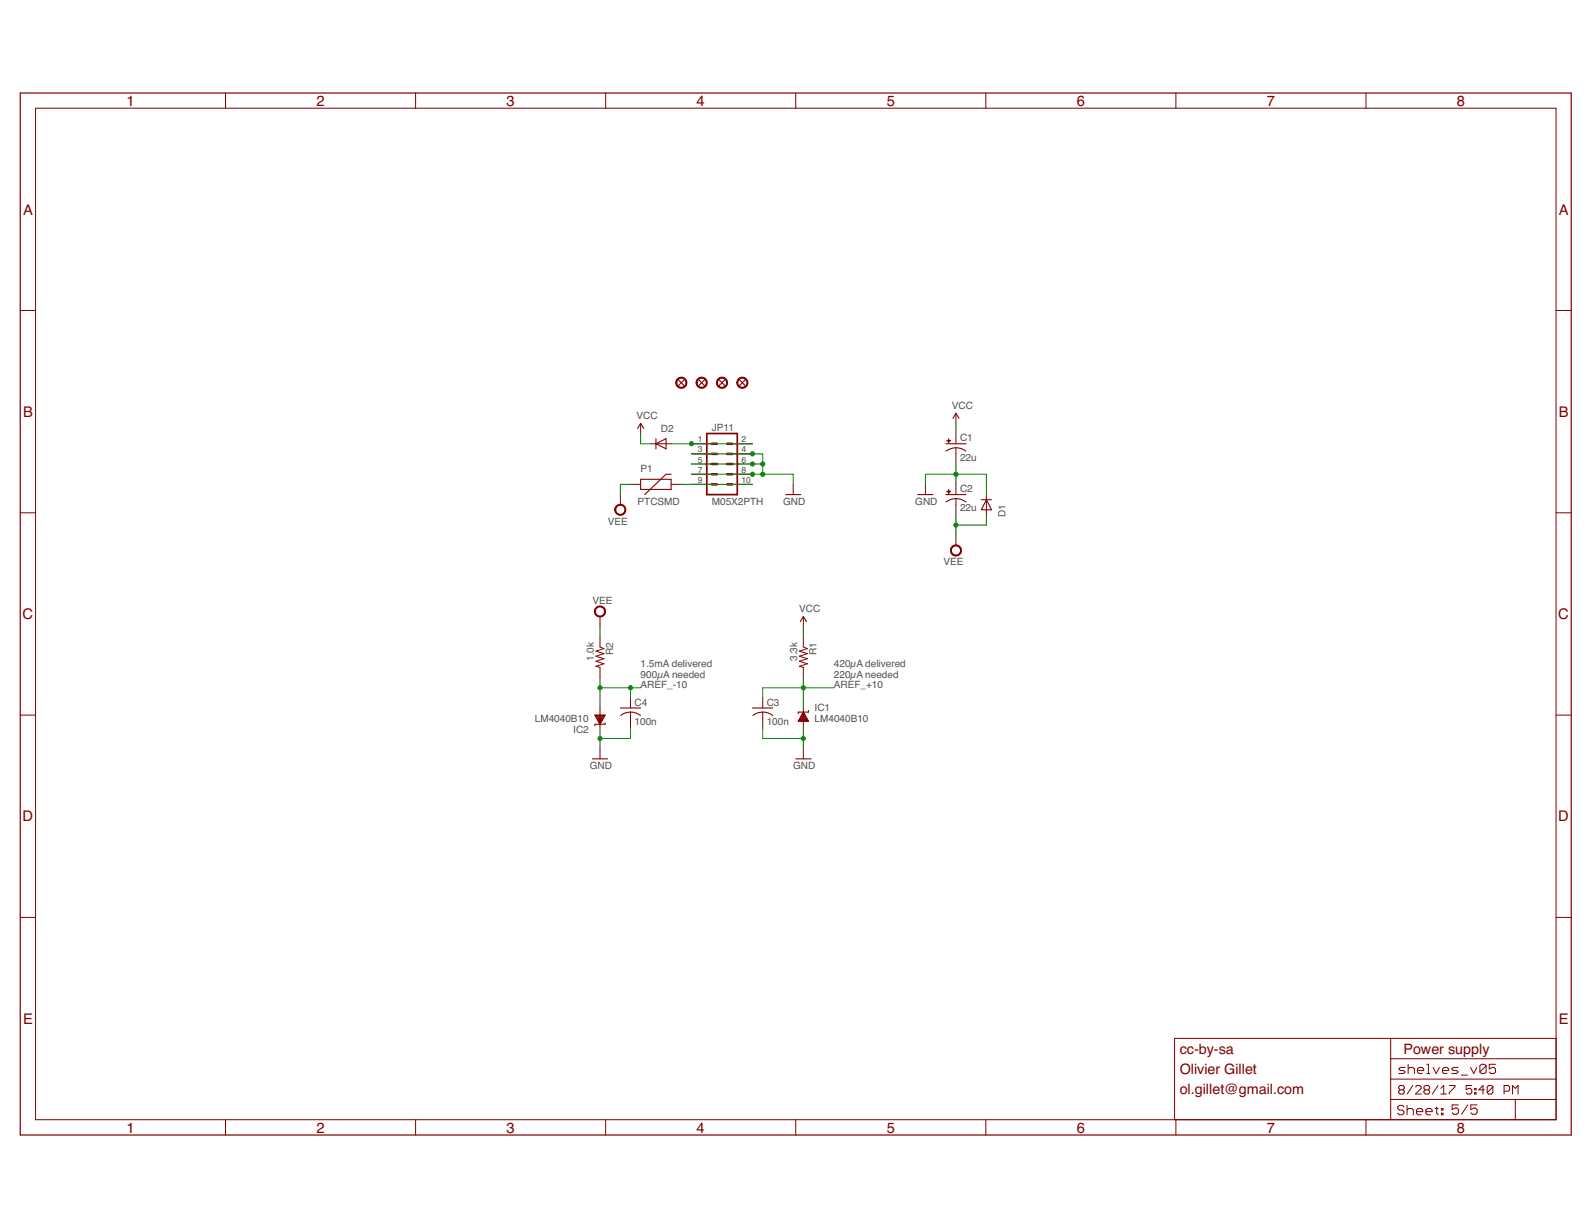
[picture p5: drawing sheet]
<svg xmlns="http://www.w3.org/2000/svg" width="279mm" height="216mm" viewBox="0 0 279 216" stroke-linecap="round" stroke-linejoin="round" font-family="sans-serif">
<g fill="none" stroke="#800000" stroke-width=".18">
<path d="M6.2 19h267.1v177.7h-267.1zM39.6 16.3v2.7M73 16.3v2.7M106.4 16.3v2.7M139.7 16.3v2.7M173.1 16.3v2.7M206.5 16.3v2.7M239.9 16.3v2.7M3.6 54.5h2.6M273.3 54.5h2.6M112.5 74.4v1.8M114.3 78h3.6"/>
<path d="M121.4 78h3.6M121.4 79.7h3.6M128.6 78h3.5M128.6 79.7h3.5M167.9 72.6v1.8M167.9 76.2v1.8M167.9 78.7v2.8M3.6 90.1h2.6M108.9 86.9v1.8M110.7 85.1h1.8M117.9 85.1h1.8M121.4 85.1h3.6"/>
<path d="M121.4 83.3h3.6M121.4 81.5h3.6M128.6 85.1h3.5M128.6 83.3h3.5M128.6 81.5h3.5M139.3 85.1v1.8M162.5 85.1v1.8M167.9 85.1v1.8M167.9 87.6v2.8M167.9 94v1.8M173.2 86.9v3.5M273.3 90.1h2.6"/>
<path d="M105.4 108.3v1.8M105.4 111.9v1.8l.7 .2-1.5 .5 1.5 .4-1.5 .5 1.5 .4-1.5 .5 1.5 .4-1.5 .5 .8 .1v1.8M141.1 108.3v1.8M141.1 111.9v1.8l.7 .2-1.4 .5 1.4 .4-1.4 .5 1.4 .4-1.4 .5 1.4 .4-1.4 .5 .7 .1v1.8M3.6 125.6h2.6M105.4 124.4v3.6M105.4 131.5v1.8M110.7 122.6v1.8M110.7 125.1v2.9M133.9 122.6v1.8M133.9 125.1v2.9M141.1 124.4v3.6"/>
<path d="M141.1 131.5v1.8M273.3 125.6h2.6M3.6 161.2h2.6M273.3 161.2h2.6M39.6 196.7v2.7M73 196.7v2.7M106.4 196.7v2.7M139.7 196.7v2.7M173.1 196.7v2.7M206.5 196.7v2.7M239.9 196.7v2.7M244.2 193.1h29.1"/>
<path d="M244.2 182.4v14.3M244.2 189.6h29.1M244.2 186h29.1M245.9 191.5l-.3-.3v-.3l.3-.2h.5l.2 .2v.3l-.2 .3M245.9 191.5l-.3 .2v.2l.3 .3h.5l.2-.3v-.2l-.2-.2M245.9 191.5h.5M246.5 194.5l-.2-.3h-.6l-.2 .3v.2l.2 .3h.6l.2 .3v.3l-.2 .2h-.6l-.2-.2M246.7 187.5h-.8l-.3 .3 .3 .2h.6l.2 .3-.2 .3h-.9M247.1 195l.3-.3h.5l.3 .3v.8M247.1 194.2v1.6M247.3 187.8l.3-.3h.5l.3 .3v.8M247.3 187v1.6"/>
<path d="M248.1 190.7l-1 1.5M248.6 190.9l.2-.2h.5l.3 .2v.3l-1 1h1M248.8 195.3h1.1v-.3l-.3-.3h-.6l-.2 .3v.6l.2 .2h.6M248.9 188h1.1v-.2l-.3-.3h-.5l-.3 .3v.5l.3 .3h.5M250.3 191.5l-.2-.3v-.3l.2-.2h.5l.3 .2v.3l-.3 .3M250.3 191.5l-.2 .2v.2l.2 .3h.5l.3-.3v-.2l-.3-.2M250.3 191.5h.5M250.4 195.3h1.1v-.3l-.3-.3h-.5l-.3 .3v.6l.3 .2h.5M250.6 188.6h.5M250.6 187h.2v1.6M251.7 187.5l.5 1.1 .6-1.1M252 194.7h.6"/>
<path d="M252.3 194.5v1.1l.3 .2M252.5 190.7l-1 1.5M253 192.2h1M253 191.2l.5-.5v1.5M253.1 194.7h.3v.3h-.3zM253.1 195.6h.3v.2h-.3zM253.3 188h1.1v-.2l-.3-.3h-.5l-.3 .3v.5l.3 .3h.5M254.5 190.7h1v.2l-1 1v.3M256.1 187.5h-.9l-.2 .3 .2 .2h.6l.3 .3-.3 .3h-.8M256.1 194.1h-1.1v.8l.6-.3h.2l.3 .3v.6l-.3 .2h-.5l-.3-.2M256.6 188.9h1.1M257.8 194.1l-1.1 1.6"/>
<path d="M258.3 187.5l.5 1.1 .6-1.1M258.5 190.7h-1v.8l.5-.3h.2l.3 .3v.4l-.3 .3h-.5l-.2-.3M259 191.9h.2v.3h-.2zM259 191.2h.2v.3h-.2zM259.4 194.1h-1.1v.8l.5-.3h.3l.3 .3v.6l-.3 .2h-.5l-.3-.2M260.7 191.5h-1l.7-.8v1.5M261 187.2v1.1l-.3 .3h-.5l-.3-.3M261 187.2l-.3-.2h-.5l-.3 .2v1.1M261 187.2l-1.1 1.1M262.2 190.9l-.3-.2h-.5l-.2 .2v1M262.2 190.9v1l-.3 .3h-.5l-.2-.3M262.2 190.9l-1 1"/>
<path d="M262.6 187h-1.1v.8l.6-.3h.3l.2 .3v.5l-.2 .3h-.6l-.3-.3M264.1 191.7h.8l.2-.2v-.6l-.2-.2h-.8v1.5M265.6 192.2v-1.5l.5 .5 .5-.5v1.5M266.1 193.1v3.6M273.3 182.4h-67v14.3"/>
</g>
<path d="M3.6 16.3h272.3v183.1h-272.3z" fill="none" stroke="#800000" stroke-width=".21"/>
<g fill="none" stroke="#800000" stroke-width=".19">
<path d="M112 75.3l.5-.9 .6 .9M115.2 78l1.8-1v1.8zM115.2 77v1.8M119.1 66.7l1.1 1.1M120.2 66.7l-1.1 1.1M122.7 66.7l1.1 1.1M123.8 66.7l-1.1 1.1M126.3 66.7l1 1.1M127.3 66.7l-1 1.1M129.8 66.7l1.1 1.1M130.9 66.7l-1.1 1.1M166.1 78h3.6"/>
<path d="M166.1 79.2a2.87 2.87 0 0 1 3.5 0M167.3 73.5l.6-.9 .5 .9M112.5 84.2h5.4v1.8h-5.4zM117.9 83.3h-.9l-3.8 3.6M138 86.9h2.6M161.2 86.9h2.7M166.1 86.9h3.6M166.1 88.2a2.87 2.87 0 0 1 3.5 0M172.3 87.8h1.8M173.2 87.8l.9 1.8h-1.8zM140.5 109.2l.6-.9 .5 .9M104 133.3h2.7"/>
<path d="M104.5 125.6h1.8l-.9 1.6zM104.5 125.7h1.7M104.6 125.8h1.6M104.6 126h1.5M104.7 126.1h1.3M104.8 126.3h1.1M104.9 126.4h.9M105 126.6h.7M105.1 126.7h.6M105.1 126.9h.5M105.2 127h.3M105.3 127.1h.1"/>
<path d="M106.3 127v.2h-1.8v.3M108.9 124.4h3.6M109 125.7a2.87 2.87 0 0 1 3.5 0M132.1 124.4h3.6M132.2 125.7a2.87 2.87 0 0 1 3.5 0M139.7 133.3h2.7M140.3 126.6h1.6M140.4 126.4h1.4M140.4 126.3h1.3M140.5 126.1h1.1M140.6 126h1M140.7 125.8h.8"/>
<path d="M140.8 125.7h.6M140.8 125.5h.5M140.9 125.4h.3M141 125.2h.2M141.1 125.1l.9 1.6h-1.8zM142 124.8v.3h-1.8v.3"/>
</g>
<g fill="#800000" stroke="#800000" stroke-width=".18">
<path d="M104.8 106.7a.99 .99 0 0 1 1.5 .3 .99 .99 0 0 1-.7 1.4 .99 .99 0 0 1-1.2-1h.2a.8 .8 0 0 1 1.1-.6 .8 .8 0 0 1 .2 1.3 .8 .8 0 0 1-1.3-.4v-.3h-.2v-.3z" fill-rule="evenodd"/>
<path d="M108.3 88.8a.98 .98 0 0 1 1.5 .4 .98 .98 0 0 1-.7 1.3 .98 .98 0 0 1-1.2-.9h.2a.8 .8 0 0 1 1.2-.7 .8 .8 0 0 1 .1 1.3 .8 .8 0 0 1-1.2-.4l-.1-.2h-.2l.1-.3z" fill-rule="evenodd"/>
<path d="M167.3 95.9a.98 .98 0 0 1 1.5 .3 .98 .98 0 0 1-.7 1.4 .98 .98 0 0 1-1.2-.9h.2a.81 .81 0 0 1 1.1-.8 .81 .81 0 0 1 .2 1.4 .81 .81 0 0 1-1.3-.4v-.2h-.2v-.3z" fill-rule="evenodd"/>
<path d="M118.8 66.7a.99 .99 0 0 1 1.6-.1 .99 .99 0 0 1-.4 1.6 .99 .99 0 0 1-1.3-1h.2a.8 .8 0 0 1 1.1-.7 .8 .8 0 0 1 .2 1.3 .8 .8 0 0 1-1.3-.3v-.3h-.2z" fill-rule="evenodd"/>
<path d="M122.6 66.5a.98 .98 0 0 1 1.5 .3 .98 .98 0 0 1-.7 1.4 .98 .98 0 0 1-1.2-1h.2a.8 .8 0 0 1 1.2-.6 .8 .8 0 0 1 .1 1.3 .8 .8 0 0 1-1.3-.4v-.3h-.2l.1-.2z" fill-rule="evenodd"/>
<path d="M126.2 66.5a.98 .98 0 0 1 1.5 .3 .98 .98 0 0 1-.7 1.4 .98 .98 0 0 1-1.2-1h.2a.81 .81 0 0 1 1.1-.7 .81 .81 0 0 1 .2 1.3 .81 .81 0 0 1-1.3-.3v-.3h-.2z" fill-rule="evenodd"/>
<path d="M129.8 66.5a.98 .98 0 0 1 1.5 .3 .98 .98 0 0 1-.7 1.4 .98 .98 0 0 1-1.2-1h.2a.81 .81 0 0 1 1.1-.7 .81 .81 0 0 1 .2 1.3 .81 .81 0 0 1-1.3-.3v-.3h-.2z" fill-rule="evenodd"/>
</g>
<g fill="#800000" stroke="#800000" stroke-width=".18">
<path d="M166.3 77.4l.6 .1z"/>
<path d="M166.6 77.1v.6z"/>
<path d="M166.3 86.3l.6 .1z"/>
<path d="M166.6 86v.7z"/>
</g>
<path d="M124.1 76.2h5.4v10.7h-5.4z" fill="none" stroke="#800000" stroke-width=".3"/>
<path d="M125 78h.9M125 79.7h.9M127.7 78h.9M127.7 79.7h.9M125 81.5h.9M125 83.3h.9M125 85.1h.9M127.7 81.5h.9M127.7 83.3h.9M127.7 85.1h.9" fill="none" stroke="#800000" stroke-width=".44"/>
<g fill="none" stroke="#008000" stroke-width=".18">
<path d="M112.5 76.2v1.8h1.8M117.9 78h14.2M121.4 79.7h12.5v3.6M167.9 74.4v1.8M110.7 85.1h-1.8v1.8M119.7 85.1h12.4M121.4 81.5h12.5M121.4 83.3h17.9v1.8M162.5 85.1v-1.8h10.7v3.6M167.9 81.5v3.6M167.9 90.4v3.6M173.2 90.4v1.8h-5.3"/>
<path d="M105.4 110.1v1.8M105.4 119v5.4M141.1 110.1v1.8M141.1 119v5.4M105.4 128v3.5M105.4 120.8h7.1M110.7 120.8v1.8M110.7 128v1.7h-5.3M133.9 128v1.7h7.2M141.1 128v3.5M146.5 120.8h-12.6v1.8"/>
</g>
<g fill="#008000" stroke="#008000" stroke-width=".18">
<circle cx="105.4" cy="129.7" r=".36"/>
<circle cx="133.9" cy="81.5" r=".36"/>
<circle cx="133.9" cy="83.3" r=".36"/>
<circle cx="132.1" cy="83.3" r=".36"/>
<circle cx="132.1" cy="81.5" r=".36"/>
<circle cx="132.1" cy="79.7" r=".36"/>
<circle cx="167.9" cy="83.3" r=".36"/>
<circle cx="141.1" cy="129.7" r=".36"/>
<circle cx="110.7" cy="120.8" r=".36"/>
<circle cx="105.4" cy="120.8" r=".36"/>
<circle cx="167.9" cy="92.2" r=".36"/>
<circle cx="121.4" cy="78" r=".36"/>
<circle cx="141.1" cy="120.8" r=".36"/>
</g>
<g font-size="2.6" fill="#800000">
<text x="22.2" y="18.6">1</text>
<text x="55.6" y="18.6">2</text>
<text x="89" y="18.6">3</text>
<text x="122.3" y="18.6">4</text>
<text x="155.7" y="18.6">5</text>
<text x="189.1" y="18.6">6</text>
<text x="222.5" y="18.6">7</text>
<text x="255.8" y="18.6">8</text>
<text x="4" y="37.7">A</text>
<text x="273.7" y="37.7">A</text>
<text x="4" y="73.2">B</text>
<text x="273.7" y="73.2">B</text>
<text x="4" y="108.8">C</text>
<text x="273.7" y="108.8">C</text>
<text x="4" y="144.3">D</text>
<text x="273.7" y="144.3">D</text>
<text x="4" y="179.9">E</text>
<text x="273.7" y="179.9">E</text>
<text x="22.2" y="199">1</text>
<text x="55.6" y="199">2</text>
<text x="89" y="199">3</text>
<text x="122.3" y="199">4</text>
<text x="155.7" y="199">5</text>
<text x="189.1" y="199">6</text>
<text x="222.5" y="199">7</text>
<text x="255.8" y="199">8</text>
</g>
<g font-size="2.5" fill="#800000">
<text x="207.2" y="185.1">cc-by-sa</text>
<text x="246.5" y="185.1">Power supply</text>
<text x="207.2" y="188.7">Olivier Gillet</text>
<text x="207.2" y="192.2">ol.gillet@gmail.com</text>
</g>
<g font-size="1.8" fill="#505050">
<text x="167.2" y="71.9">VCC</text>
<text x="111.8" y="73.7">VCC</text>
<text x="116.1" y="75.8">D2</text>
<text x="125" y="75.6">JP11</text>
<text x="168.6" y="77.5">C1</text>
<text x="112.5" y="83">P1</text>
<text x="168.6" y="80.9">22u</text>
<text x="112" y="88.7">PTCSMD</text>
<text x="125" y="88.7">M05X2PTH</text>
<text x="137.5" y="88.7">GND</text>
<text x="160.7" y="88.7">GND</text>
<text x="168.6" y="89.8">22u</text>
<text x="168.6" y="86.4">C2</text>
<text x="106.8" y="92.1">VEE</text>
<text x="176.6" y="90.9" transform="rotate(-90 176.6 90.9)">D1</text>
<text x="165.7" y="99.3">VEE</text>
<text x="104" y="106.1">VEE</text>
<text x="140.4" y="107.6">VCC</text>
<text x="104.3" y="116.1" transform="rotate(-90 104.3 116.1)">1.0k</text>
<text x="107.7" y="115" transform="rotate(-90 107.7 115)">R2</text>
<text x="112.5" y="119">900µA needed</text>
<text x="112.5" y="117.2">1.5mA delivered</text>
<text x="140" y="116.1" transform="rotate(-90 140 116.1)">3.3k</text>
<text x="143.4" y="115" transform="rotate(-90 143.4 115)">R1</text>
<text x="146.4" y="119">220µA needed</text>
<text x="146.4" y="117.2">420µA delivered</text>
<text x="111.4" y="123.9">C4</text>
<text x="112.5" y="120.8">AREF_-10</text>
<text x="134.7" y="123.9">C3</text>
<text x="143" y="124.8">IC1</text>
<text x="146.4" y="120.8">AREF_+10</text>
<text x="93.9" y="126.8">LM4040B10</text>
<text x="100.7" y="128.8">IC2</text>
<text x="111.4" y="127.3">100n</text>
<text x="134.7" y="127.3">100n</text>
<text x="143" y="126.8">LM4040B10</text>
<text x="103.6" y="135.1">GND</text>
<text x="139.3" y="135.1">GND</text>
</g>
<g font-size="1.5" fill="#505050">
<text x="122.5" y="77.7">1</text>
<text x="130.2" y="77.7">2</text>
<text x="122.5" y="83.1">7</text>
<text x="122.5" y="81.3">5</text>
<text x="122.5" y="79.5">3</text>
<text x="130.2" y="83.1">8</text>
<text x="130.2" y="81.3">6</text>
<text x="130.2" y="79.5">4</text>
<text x="122.5" y="84.8">9</text>
<text x="130.2" y="84.8">10</text>
</g>
</svg>
